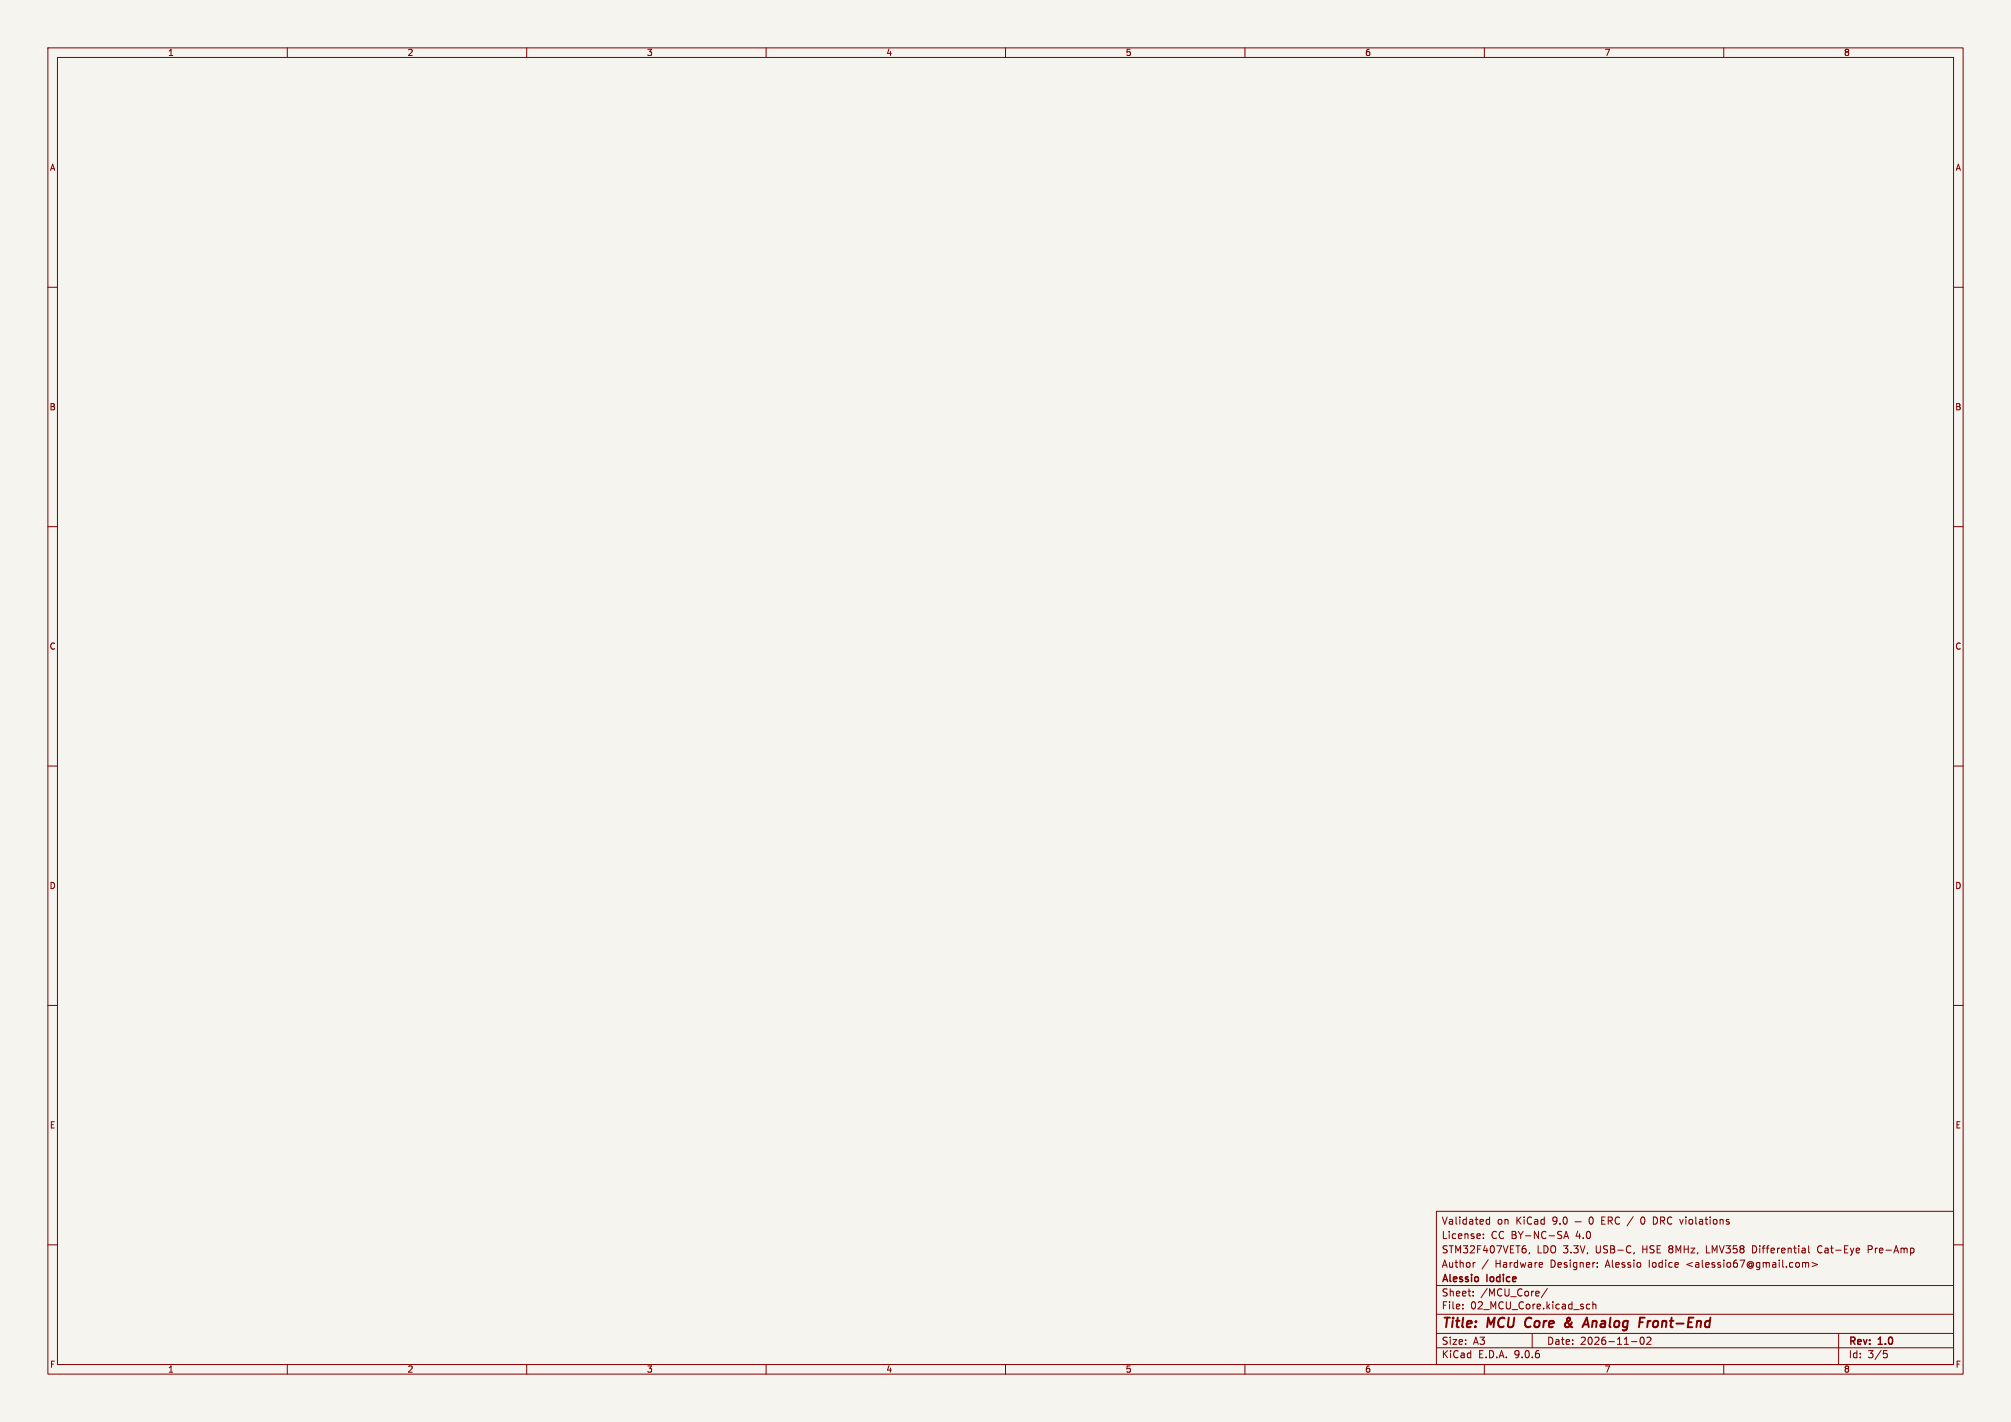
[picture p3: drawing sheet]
<svg xmlns="http://www.w3.org/2000/svg" width="420mm" height="297mm" viewBox="0 0 420 297" stroke-linecap="round" stroke-linejoin="round" font-family="sans-serif">
<path d="M0 0h420v297h-420z" fill="#f5f4ef" stroke="#f5f4ef" stroke-width=".21"/>
<g fill="none" stroke="#840000" stroke-width=".21">
<path d="M10 10h400v277h-400zM12 12h396v273h-396zM60 10v2M110 10v2M160 10v2M210 10v2M260 10v2M310 10v2M360 10v2M10 60h2M408 60h2M10 110h2"/>
<path d="M408 110h2M10 160h2M408 160h2M10 210h2M408 210h2M300 253h108v32h-108zM309.8 258.5v.2M309.8 257.8v.1M311.1 254.2v1.5M311.1 254.8l-.4-.1-.3 .3 .1 .6h.6M326.6 258.7l.5-1.5 .5 1.5M326.7 258.3h.7"/>
<path d="M328.9 255.2h1.3M332 254.3l.2-.1a.8 .8 0 0 1 .6 .7 .8 .8 0 0 1-.6 .8l-.2-.2-.1-.4zM343 254.2a.94 .94 0 0 0 0 1.5M345.3 254.2l.6 .1M345.9 255.6l-.6 .1M10 260h2M300 278.5h108M300 274.5h108M300 268.5h108M305.5 273.2v.2M305.5 272.5v.1M307.7 270.5v.2"/>
<path d="M307.7 269.8v.1M308.1 263.7l-.3 .1M310.8 263.1l-1.3 1.9M319.4 261.6l-.1 .3M320 278.5v3M321.9 263.7l.3 .3-.8 .2M322.1 264.6l-.2 .1M323.2 269.1l-1.3 1.9M331.4 273.3h.6M331.4 272.5h.6M332.7 272.5l.2-.1 .3 .1 .1 .9M332.7 271.9v1.5"/>
<path d="M333.6 264.5v.2M333.6 263.8v.1M341.3 261.6l-.1 .3M342.7 279.4a.81 .81 0 0 0 .3 1.4l.2-.2 .2-.4-.2-.8M343.9 279.4l.6-.1 .3 .4-.9 1.1h.9M366.4 260.2h-.4v1.5h.4M376.4 263.8l.5-.1 .2 .2M376.4 263.7v1M377.1 263.9l.2-.2 .4 .1v.9M377.1 263.9v.8M377.7 260.2v1.3l.2 .2M378.4 263.7l1.2 .4-1.2 .4"/>
<path d="M379.9 260.3l-.3 .5 .3 .8M384 278.5v6.5M390.2 261h.5M390.7 260.2h-.5v1.5M408 260h2M60 285v2M110 285v2M160 285v2M210 285v2M260 285v2M300 281.5h108M310 285v2"/>
<path d="M340.7 280.2h1.2M360 285v2M393.4 282.1h.7M393.5 282.7h.4l.3 .2-.2 .6-.5 .1"/>
</g>
<path d="M318.8 275.5l-.3 .8 .3 .8M327.8 275.8l-.7 .5a.52 .52 0 0 0-.2 .8 .52 .52 0 0 0 .8-.1M327.9 275.3l-.2-.1a.41 .41 0 0 0-.5 .5l.7 1.1M330.7 276.6h1M331.4 275.2l.4 2M344.2 275.9l-.2 1.3M344.7 275.9l-.4 .1-.2 .3" fill="none" stroke="#840000" stroke-width=".4"/>
<g font-size="2.8" fill="#840000">
<text x="301" y="277.9">Title:</text>
<text x="310.6" y="277.9">MCU</text>
<text x="319.4" y="277.9">Core</text>
<text x="328.4" y="277.9">&amp;</text>
<text x="333.2" y="277.9">Analog</text>
<text x="345.6" y="277.9">Front-End</text>
</g>
<g font-size="2.1" fill="#840000">
<text x="301" y="256">Validated</text>
<text x="312.6" y="256">on</text>
<text x="316.7" y="256">KiCad</text>
<text x="324.4" y="256">9.0</text>
<text x="335" y="256">ERC /</text>
<text x="343.5" y="256">0</text>
<text x="346.3" y="256">DRC violations</text>
<text x="301" y="262">STM32F407VET6,</text>
<text x="301" y="259">License:</text>
<text x="311.4" y="259">CC BY-NC-SA</text>
<text x="320.9" y="262">LDO 3.3V,</text>
<text x="329.2" y="259">4.0</text>
<text x="333.4" y="262">USB-C,</text>
<text x="343.3" y="262">HSE 8MHz,</text>
<text x="356.9" y="262">LMV358</text>
<text x="366.7" y="262">Differential</text>
<text x="380.5" y="262">Cat-Eye</text>
<text x="391.1" y="262">Pre-Amp</text>
<text x="301" y="268.2">Alessio</text>
<text x="301" y="265">Author</text>
<text x="310.6" y="268.2">Iodice</text>
<text x="312.3" y="265">Hardware</text>
<text x="324" y="265">Designer:</text>
<text x="335.6" y="265">Alessio</text>
<text x="344.8" y="265">Iodice</text>
<text x="352.8" y="265">&lt;alessio67@gmail.com&gt;</text>
<text x="301" y="273.7">File:</text>
<text x="301" y="271">Sheet:</text>
<text x="307.1" y="273.7">02_MCU_Core.kicad_sch</text>
<text x="309.2" y="271">/MCU_Core/</text>
<text x="301" y="281.1">Size:</text>
<text x="307.6" y="281.1">A3</text>
<text x="323" y="281.1">Date:</text>
<text x="330" y="281.1">2026-11-02</text>
<text x="386" y="281.3">Rev:</text>
<text x="392.4" y="281.3">1.0</text>
<text x="301" y="283.9">KiCad</text>
<text x="308.7" y="283.9">E.D.A.</text>
<text x="316.3" y="283.9">9.0.6</text>
<text x="386" y="283.9">Id:</text>
<text x="390.1" y="283.9">3/5</text>
</g>
<g font-size="1.8" fill="#840000">
<text x="35" y="11.9">1</text>
<text x="85" y="11.9">2</text>
<text x="135" y="11.9">3</text>
<text x="185" y="11.9">4</text>
<text x="235" y="11.9">5</text>
<text x="285" y="11.9">6</text>
<text x="335" y="11.9">7</text>
<text x="385" y="11.9">8</text>
<text x="10.3" y="35.9">A</text>
<text x="408.3" y="35.9">A</text>
<text x="10.3" y="85.9">B</text>
<text x="408.2" y="85.9">B</text>
<text x="10.3" y="135.9">C</text>
<text x="408.2" y="135.9">C</text>
<text x="10.3" y="185.9">D</text>
<text x="408.2" y="185.9">D</text>
<text x="10.3" y="235.9">E</text>
<text x="408.3" y="235.9">E</text>
<text x="10.3" y="285.9">F</text>
<text x="35" y="286.9">1</text>
<text x="85" y="286.9">2</text>
<text x="135" y="286.9">3</text>
<text x="185" y="286.9">4</text>
<text x="235" y="286.9">5</text>
<text x="285" y="286.9">6</text>
<text x="335" y="286.9">7</text>
<text x="385" y="286.9">8</text>
<text x="408.3" y="285.9">F</text>
</g>
</svg>
